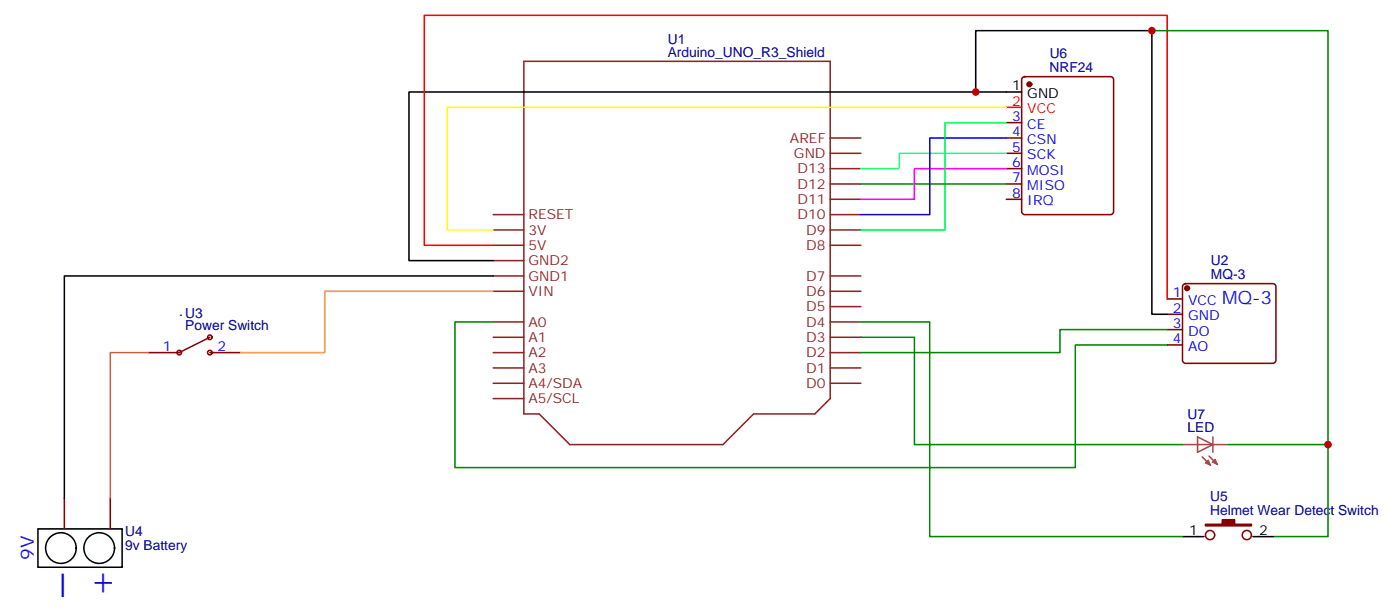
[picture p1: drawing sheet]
<svg xmlns="http://www.w3.org/2000/svg" width="322mm" height="141mm" viewBox="0 0 322 141" stroke-linecap="round" stroke-linejoin="round" font-family="sans-serif">
<g fill="none" stroke="#8c2424" stroke-width=".35">
<path d="M120.6 14.1h70.6v77.6l-3.5 3.5h-14.1l-7.1 7.1h-35.3l-7-7.1h-3.6zM191.2 38.8h7.1M191.2 35.3h7.1M191.2 31.8h7.1M113.6 56.4h7M113.6 52.9h7M113.6 49.4h7M113.6 60h7M191.2 56.4h7.1M191.2 52.9h7.1M191.2 49.4h7.1M191.2 45.9h7.1"/>
<path d="M191.2 42.3h7.1M113.6 77.6h7M113.6 74.1h7M113.6 67h7M113.6 63.5h7M191.2 77.6h7.1M191.2 74.1h7.1M191.2 70.6h7.1M191.2 67h7.1M191.2 63.5h7.1M113.6 88.2h7M113.6 84.7h7"/>
<path d="M113.6 81.1h7M113.6 91.7h7M191.2 88.2h7.1M191.2 84.7h7.1M191.2 81.1h7.1"/>
</g>
<g fill="none" stroke="#870000" stroke-width=".35">
<path d="M235.5 17.8l.5-.2h19.8a.71 .71 0 0 1 .7 .7v30.4a.76 .76 0 0 1-.7 .7h-19.8a.76 .76 0 0 1-.7-.7v-30.4zM231.8 28.2h3.5M231.8 31.8h3.5M231.8 35.3h3.5M231.8 38.8h3.5M231.8 42.3h3.5M231.8 45.9h3.5M268.8 68.8h3.5M268.8 72.3h3.5M268.8 75.8h3.5M268.8 79.4h3.5M272.6 65.5l.4-.2h20.2a.71 .71 0 0 1 .7 .7v16.9a.76 .76 0 0 1-.7 .7h-20.2a.76 .76 0 0 1-.7-.7v-16.9z"/>
<path d="M34.2 81.1h7.1M48.3 81.1h7.1M14.8 114.7v7M25.4 114.7v7"/>
<circle cx="278.7" cy="123.1" r="1.06"/>
<circle cx="287.2" cy="123.1" r="1.06"/>
</g>
<g fill="#870000" stroke="#870000" stroke-width=".35">
<path d="M277.6 120.6h3.9v-1h2.8v1h3.9v.4h-10.6z"/>
<circle cx="237.1" cy="19.4" r=".53"/>
<circle cx="273.4" cy="66.3" r=".53"/>
</g>
<g fill="none" stroke="#000" stroke-width=".35">
<path d="M224.7 21.2v-14.1h40.6v65.2h3.5M235.3 21.2h-141.1v38.8h19.4M113.6 63.5h-98.8v51.2M8.7 121.7h19.4v8.8h-19.4zM272.3 123.5h5M288.6 123.5h4.9"/>
<circle cx="14" cy="126.1" r="3.5"/>
<circle cx="22.8" cy="126.1" r="3.5"/>
</g>
<path d="M231.8 24.7h3.5M113.6 56.4h-15.9v-52.9h171.1v65.3" fill="none" stroke="#f00" stroke-width=".35"/>
<path d="M231.8 35.3h-24.7v3.5h-8.8" fill="none" stroke="#0ff" stroke-width=".35"/>
<path d="M265.3 7.1h40.6v95.2h-23M198.3 42.3h33.5M113.6 74.1h-8.8v33.5h142.8v-28.2h21.2M198.3 77.6h12.3v24.7h61.7M198.3 74.1h15.8v49.4h58.2M268.8 75.8h-24.7v5.3h-45.8M305.9 102.3v21.2h-12.4" fill="none" stroke="#008700" stroke-width=".35"/>
<path d="M231.8 38.8h-21.2v7.1h-12.3" fill="none" stroke="#f0f" stroke-width=".35"/>
<path d="M231.8 24.7h-128.8v28.2h10.6" fill="none" stroke="#ff0" stroke-width=".35"/>
<path d="M231.8 31.8h-17.7v17.6h-15.8" fill="none" stroke="#00f" stroke-width=".35"/>
<path d="M231.8 28.2h-14.1v24.7h-19.4" fill="none" stroke="#0f0" stroke-width=".35"/>
<g fill="none" stroke="#900" stroke-width=".35">
<path d="M48.3 77.6l-7 3.5"/>
<circle cx="48.3" cy="77.6" r=".53"/>
<circle cx="41.3" cy="81.1" r=".53"/>
<circle cx="48.3" cy="81.1" r=".53"/>
</g>
<path d="M113.6 67h-38.8v14.1h-19.4" fill="none" stroke="#f90" stroke-width=".35"/>
<path d="M34.2 81.1h-8.8v33.6" fill="none" stroke="#f60" stroke-width=".35"/>
<path d="M272.3 102.3h7M275.8 100.5l3.5 1.8-3.5 1.8zM276.9 105.1l1.9 2M278.5 105l1.9 1.9M279.3 100.5v3.6M279.5 102.3h3.4" fill="none" stroke="#a64a4a" stroke-width=".35"/>
<g fill="#a64a4a" stroke="#a64a4a" stroke-width=".23">
<path d="M277.6 106.5l.7-.7 .5 1.3z"/>
<path d="M279.2 106.4l.7-.7 .5 1.2z"/>
</g>
<g fill="#c00">
<circle cx="224.7" cy="21.2" r=".88"/>
<circle cx="265.3" cy="7.1" r=".88"/>
<circle cx="305.9" cy="102.3" r=".88"/>
</g>
<g font-size="8.5" fill="#00f">
<text x="13.7" y="137.4" transform="rotate(-90 13.7 137.4)">_</text>
<text x="26" y="137.6" transform="rotate(-90 26 137.6)">+</text>
</g>
<g font-size="4.2" fill="#00f">
<text x="281.5" y="69.8">MQ-3</text>
<text x="7.8" y="128.8" transform="rotate(-90 7.8 128.8)">9V</text>
</g>
<g font-size="3.2" fill="#000080">
<text x="153.8" y="10.1">U1</text>
<text x="153.8" y="13.1">Arduino_UNO_R3_Shield</text>
<text x="241.8" y="16.6">NRF24</text>
<text x="241.8" y="13.4">U6</text>
<text x="278.9" y="64.2">MQ-3</text>
<text x="278.9" y="61">U2</text>
<text x="41.2" y="72.8">. U3</text>
<text x="42.7" y="76">Power Switch</text>
<text x="273.5" y="99.5">LED</text>
<text x="273.5" y="96.3">U7</text>
<text x="278.7" y="118.5">Helmet Wear Detect Switch</text>
<text x="278.7" y="115.4">U5</text>
<text x="28.8" y="123.4">U4</text>
<text x="28.8" y="126.6">9v Battery</text>
</g>
<g font-size="3.2">
<text x="233.1" y="20.8">1</text>
<text x="236.6" y="22.6">GND</text>
<text x="273.9" y="123.1">1</text>
<text x="290" y="123.1">2</text>
</g>
<g font-size="3.2" fill="#f00">
<text x="233.1" y="24.3">2</text>
<text x="236.6" y="26.1">VCC</text>
</g>
<g font-size="3.2" fill="#00f">
<text x="233.1" y="27.9">3</text>
<text x="236.6" y="29.6">CE</text>
<text x="233.1" y="31.4">4</text>
<text x="233.1" y="34.9">5</text>
<text x="236.6" y="33.2">CSN</text>
<text x="233.1" y="38.5">6</text>
<text x="233.1" y="42">7</text>
<text x="236.6" y="36.7">SCK</text>
<text x="236.6" y="40.2">MOSI</text>
<text x="233.1" y="45.5">8</text>
<text x="236.6" y="43.7">MISO</text>
<text x="236.6" y="47.3">IRQ</text>
<text x="270.2" y="68.4">1</text>
<text x="270.2" y="72">2</text>
<text x="273.6" y="70.2">VCC</text>
<text x="270.2" y="75.5">3</text>
<text x="273.6" y="73.7">GND</text>
<text x="273.6" y="77.3">DO</text>
<text x="37.5" y="80.8">1</text>
<text x="50.1" y="80.8">2</text>
<text x="270.2" y="79">4</text>
<text x="273.6" y="80.8">AO</text>
</g>
<g font-size="3.2" fill="#8d2323">
<text x="181.9" y="32.8">AREF</text>
<text x="182.9" y="36.3">GND</text>
<text x="183.7" y="39.9">D13</text>
<text x="183.7" y="46.9">D11</text>
<text x="183.7" y="43.4">D12</text>
<text x="121.7" y="54">3V</text>
<text x="121.7" y="50.4">RESET</text>
<text x="183.7" y="50.4">D10</text>
<text x="185.7" y="54">D9</text>
<text x="121.7" y="57.5">5V</text>
<text x="185.7" y="57.5">D8</text>
<text x="121.7" y="64.6">GND1</text>
<text x="121.7" y="61">GND2</text>
<text x="185.7" y="64.6">D7</text>
<text x="121.7" y="68.1">VIN</text>
<text x="185.7" y="71.6">D5</text>
<text x="185.7" y="68.1">D6</text>
<text x="121.7" y="75.1">A0</text>
<text x="185.7" y="75.1">D4</text>
<text x="121.7" y="82.2">A2</text>
<text x="121.7" y="78.7">A1</text>
<text x="185.7" y="82.2">D2</text>
<text x="185.7" y="78.7">D3</text>
<text x="121.7" y="89.3">A4/SDA</text>
<text x="121.7" y="85.7">A3</text>
<text x="185.7" y="89.3">D0</text>
<text x="185.7" y="85.7">D1</text>
<text x="121.7" y="92.8">A5/SCL</text>
</g>
</svg>
